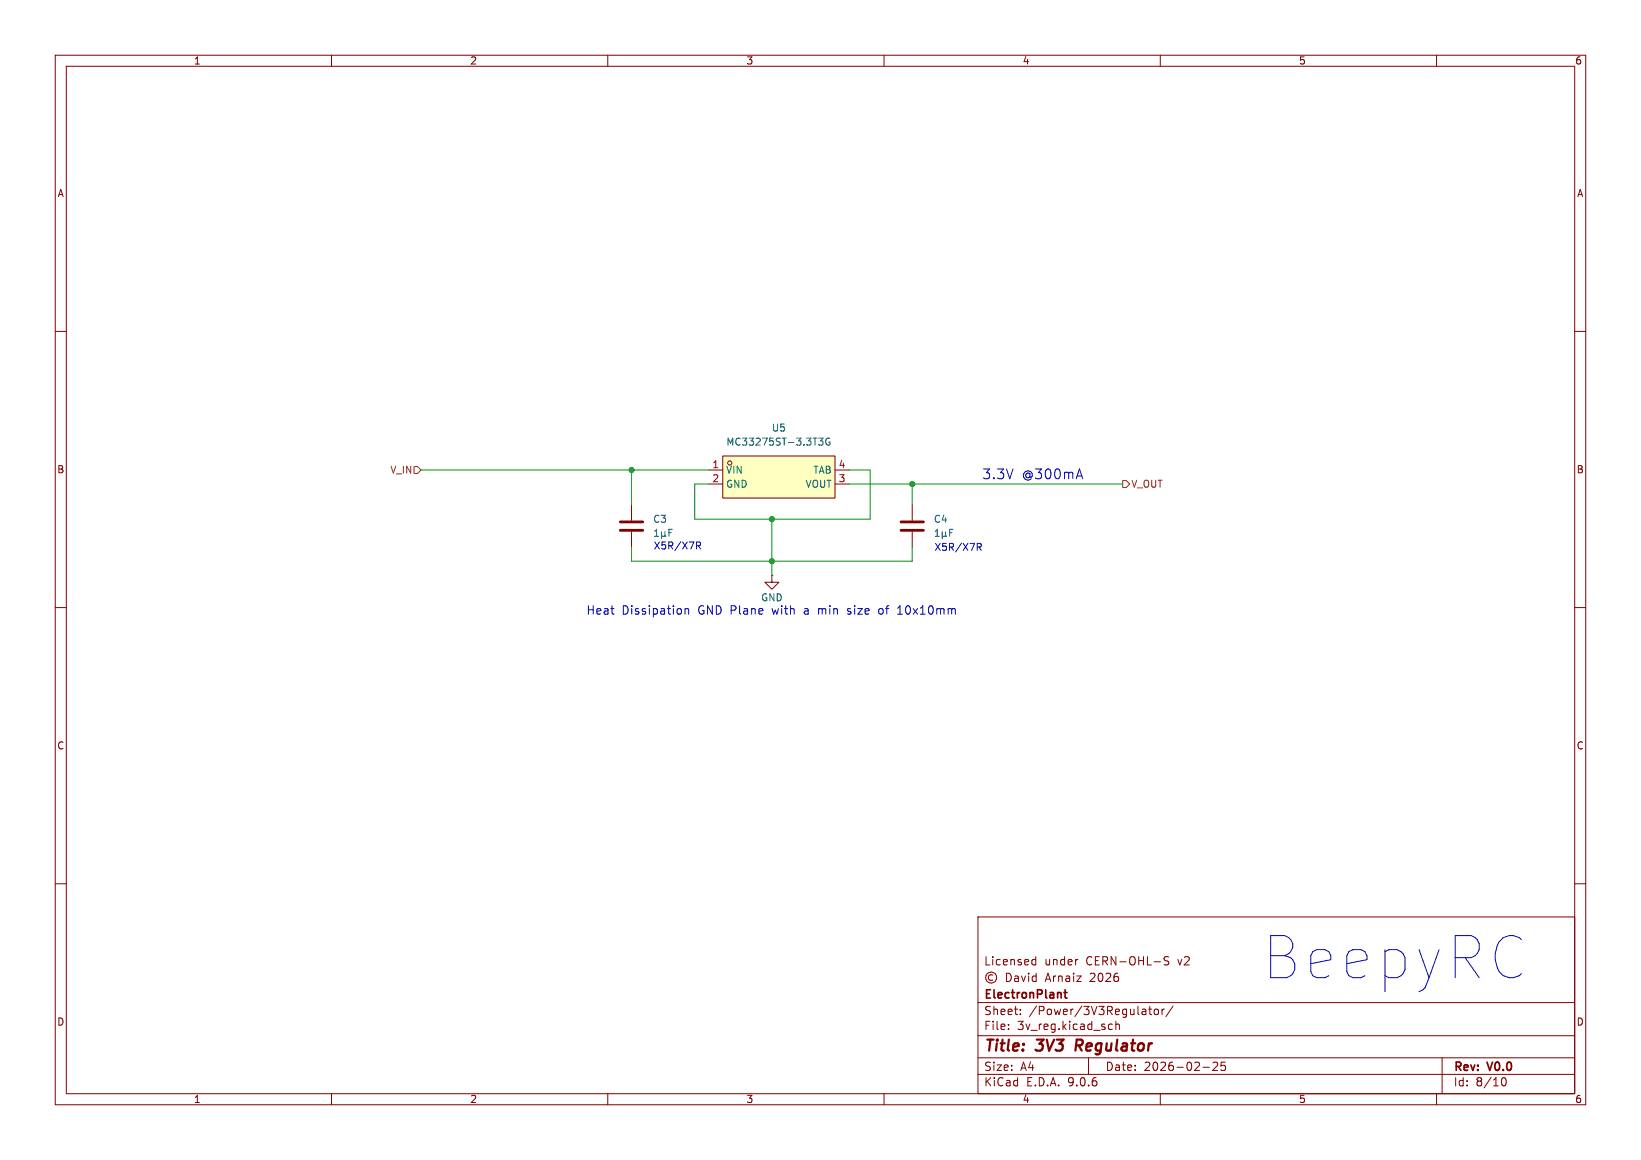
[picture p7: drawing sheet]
<svg xmlns="http://www.w3.org/2000/svg" width="297mm" height="210mm" viewBox="0 0 297 210" stroke-linecap="round" stroke-linejoin="round" font-family="sans-serif">
<g fill="none" stroke="#840000" stroke-width=".18">
<path d="M10 10h277v190h-277zM12 12h273v186h-273zM60 10v2M110 10v2M160 10v2M210 10v2M260 10v2M10 60h2M285 60h2M114.3 91.4v2.8M114.3 96.3v2.8M165.1 91.4v2.8"/>
<path d="M165.1 96.3v2.8M10 110h2M139.7 104.1v1.3h1.3l-1.3 1.3-1.3-1.3h1.3M139.7 104.1h.1M285 110h2M10 160h2M177 166h108v32h-108zM179.7 176.6a.52 .52 0 0 0-.8 .4 .52 .52 0 0 0 .8 .4M182.2 176.2a.76 .76 0 0 1 .8 .7 .76 .76 0 0 1-.8 .8zM183.7 176.8h.5l.1 .9M184.3 177.1h-.5a.29 .29 0 0 0-.2 .3 .29 .29 0 0 0 .2 .3l.5-.1M184.9 176.7l.3 1 .4-1"/>
<path d="M186.2 176.2v.1M186.2 176.7v1M186.9 174.6h.6M186.9 173.8h.6M187.5 173.2v1.5M187.5 176.8l-.4-.1-.3 .3v.4l.2 .2h.5M187.5 176.2v1.5M195 173.7h.1M211.5 173.3l-.5-.1-.3 .1v.5l.7 .3 .1 .3-.3 .3-.5-.1M285 160h2M60 198v2M110 198v2"/>
<path d="M160 198v2M177 194.5h108M177 191.5h108M177 187.5h108M177 181.5h108M182.5 186.3v.1M182.5 185.5v.1M184.7 183.6v.1M184.7 182.8v.1M197 191.5v3M200.9 185.4l.4 .1M201.3 186.3l-.4 .1"/>
<path d="M202 185.5l.2-.1 .3 .1 .1 .9M202 184.9v1.5M207.9 182.7h.6M208.1 182.2v1.3l.4 .2M209 182.8l.2-.1 .4 .1 .1 .6-.2 .2-.3 .1-.2-.1zM210 198v2M210.3 182.7v1M210.7 182.7l-.2 .1-.2 .2M212.3 182.1l-1.3 2M217.7 193.2h1.2M219.5 192.4l.6-.1 .2 .1 .1 .3-.9 1.1h.9M221.7 192.3h-.7v.7l.2-.1h.5l.1 .3-.1 .5-.2 .1-.5-.1"/>
<path d="M260 198v2M261 191.5v6.5M271.7 195.7l.2-.5 .2-.1a.8 .8 0 0 1 .5 .7 .8 .8 0 0 1-.5 .8l-.2-.1-.2-.5"/>
<circle cx="179.4" cy="177" r="1"/>
</g>
<path d="M194.9 188.2l-.3 2" fill="none" stroke="#840000" stroke-width=".4"/>
<path d="M192.6 179.7h.5M192.8 179.2v1.3l.3 .2" fill="none" stroke="#840000" stroke-width=".3"/>
<path d="M112.3 94.5h4M112.3 96h4M163.1 94.5h4M163.1 96h4" fill="none" stroke="#840000" stroke-width=".51"/>
<g fill="none" stroke="#006464" stroke-width=".18">
<path d="M118.5 97.1h.7M118.5 96.2l.3-.4v1.3M119.7 96.9l.2 .2h.3l.1-.2M119.7 96.3v1.2M120.3 96.9l.2 .2M120.3 96.3v.6M121.1 96.4h.4M121.7 95.8h-.6v1.3M169.3 97.1h.7M169.3 96.2l.3-.4v1.3M170.5 96.9l.2 .2h.3l.1-.2M170.5 96.3v1.2"/>
<path d="M171.1 96.9l.2 .2M171.1 96.3v.6M171.9 96.4h.4M172.5 95.8h-.6v1.3"/>
</g>
<path d="M130.8 82.6h20.3v7.6h-20.3z" fill="#ffffc2"/>
<g fill="none" stroke="#840000" stroke-width=".18">
<path d="M128.3 85.1h2.5M128.3 87.6h2.5M130.8 82.6h20.3v7.6h-20.3zM151.1 85.1h2.6M151.1 87.6h2.6"/>
<circle cx="132.1" cy="83.8" r=".38"/>
</g>
<path d="M148.2 79.3h.8l-.5 .5 .4 .1v.6l-.2 .1-.5-.1M150.2 79.4a.59 .59 0 0 0-.8 .6 .59 .59 0 0 0 .8 .5v-.5h-.2" fill="none" stroke="#006464" stroke-width=".18"/>
<path d="M74.9 84.5h.7l.6 .6-.6 .6h-.7zM203.2 87h.6l.7 .6-.7 .7h-.6z" fill="none" stroke="#725600" stroke-width=".18"/>
<path d="M76.2 85.1h52.1M114.3 85.1v6.3M114.3 99.1v2.5h50.8v-2.5M139.7 94v10.1M153.7 85.1h3.8v8.9h-31.8v-6.4h2.6M153.7 87.6h49.5M165.1 87.6v3.8" fill="none" stroke="#009600" stroke-width=".18"/>
<path d="M126.1 98.1h.5l.2 .3-.1 .3-.6 .1M126.4 98.8l.4 .6M176.9 98.4h.5l.2 .2-.1 .4h-.6M177.2 99l.4 .6M124 110.2v1M124 110.3l.2-.1h.4v1M153.4 111.1l.1 .1M153.5 110.2v.4M159.3 110.2l-.3 .3v.4l.3 .3M162.5 111.2h.8M162.5 110.1l.4-.4v1.5" fill="none" stroke="#0000c2" stroke-width=".18"/>
<g fill="#009600" stroke="#009600" stroke-width=".18">
<circle cx="165.1" cy="87.6" r=".46"/>
<circle cx="139.7" cy="94" r=".46"/>
<circle cx="139.7" cy="101.6" r=".46"/>
<circle cx="114.3" cy="85.1" r=".46"/>
</g>
<text font-size="10.6" fill="#0000c2" x="228.7" y="177.5">BeepyRC</text>
<g font-size="2.8" fill="#840000">
<text x="178" y="190.9">Title:</text>
<text x="187.7" y="190.9">3V3</text>
<text x="195.5" y="190.9">Regulator</text>
</g>
<g font-size="2.5" fill="#0000c2">
<text x="177.7" y="87">3.3V</text>
<text x="184.9" y="87">@300mA</text>
</g>
<g font-size="2.1" fill="#0000c2">
<text x="106.1" y="111.5">Heat</text>
<text x="112.5" y="111.5">Dissipation</text>
<text x="126.4" y="111.5">GND Plane</text>
<text x="140.1" y="111.5">with</text>
<text x="145.9" y="111.5">a</text>
<text x="148.6" y="111.5">min</text>
<text x="154.1" y="111.5">size</text>
<text x="159.9" y="111.5">of</text>
<text x="163.5" y="111.5">10x10mm</text>
</g>
<g font-size="2.1" fill="#840000">
<text x="178" y="175">Licensed</text>
<text x="189" y="175">under</text>
<text x="189.2" y="178">Arnaiz</text>
<text x="196.6" y="175">CERN-OHL-S</text>
<text x="197.4" y="178">2026</text>
<text x="213.3" y="175">v2</text>
<text x="178" y="184">Sheet:</text>
<text x="178" y="181.2">ElectronPlant</text>
<text x="186.2" y="184">/Power/3V3Regulator/</text>
<text x="178" y="186.7">File:</text>
<text x="184.1" y="186.7">3v_reg.kicad_sch</text>
<text x="178" y="196.9">KiCad</text>
<text x="178" y="194.1">Size:</text>
<text x="184.7" y="194.1">A4</text>
<text x="185.7" y="196.9">E.D.A.</text>
<text x="193.3" y="196.9">9.0.6</text>
<text x="200" y="194.1">Date:</text>
<text x="207" y="194.1">2026-02-25</text>
<text x="263" y="194.3">Rev:</text>
<text x="263" y="196.9">Id:</text>
<text x="267.1" y="196.9">8/10</text>
<text x="269.4" y="194.3">V0.0</text>
</g>
<g font-size="1.8" fill="#840000">
<text x="35" y="11.9">1</text>
<text x="85" y="11.9">2</text>
<text x="135" y="11.9">3</text>
<text x="185" y="11.9">4</text>
<text x="235" y="11.9">5</text>
<text x="285" y="11.9">6</text>
<text x="10.3" y="35.9">A</text>
<text x="285.3" y="35.9">A</text>
<text x="10.3" y="85.9">B</text>
<text x="285.3" y="85.9">B</text>
<text x="10.3" y="135.9">C</text>
<text x="285.3" y="135.9">C</text>
<text x="10.3" y="185.9">D</text>
<text x="285.3" y="185.9">D</text>
<text x="35" y="199.9">1</text>
<text x="85" y="199.9">2</text>
<text x="135" y="199.9">3</text>
<text x="185" y="199.9">4</text>
<text x="235" y="199.9">5</text>
<text x="285" y="199.9">6</text>
</g>
<g font-size="1.8" fill="#006464">
<text x="131.4" y="80.9">MC33275ST-3.3T3G</text>
<text x="139.6" y="78.3">U5</text>
<text x="131.3" y="86">VIN</text>
<text x="131.3" y="88.5">GND</text>
<text x="145.7" y="88.5">VOUT</text>
<text x="147.1" y="86">TAB</text>
<text x="118.1" y="94.8">C3</text>
<text x="168.9" y="94.8">C4</text>
<text x="137.7" y="109.1">GND</text>
</g>
<g font-size="1.8" fill="#725600">
<text x="70.5" y="86">V_IN</text>
<text x="204.7" y="88.5">V_OUT</text>
</g>
<g font-size="1.8" fill="#a90000">
<text x="128.8" y="84.8">1</text>
<text x="128.8" y="87.4">2</text>
<text x="151.7" y="84.8">4</text>
<text x="151.7" y="87.4">3</text>
</g>
<g font-size="1.8" fill="#0000c2">
<text x="118.2" y="99.7">X5R/X7R</text>
<text x="169" y="99.9">X5R/X7R</text>
</g>
</svg>
